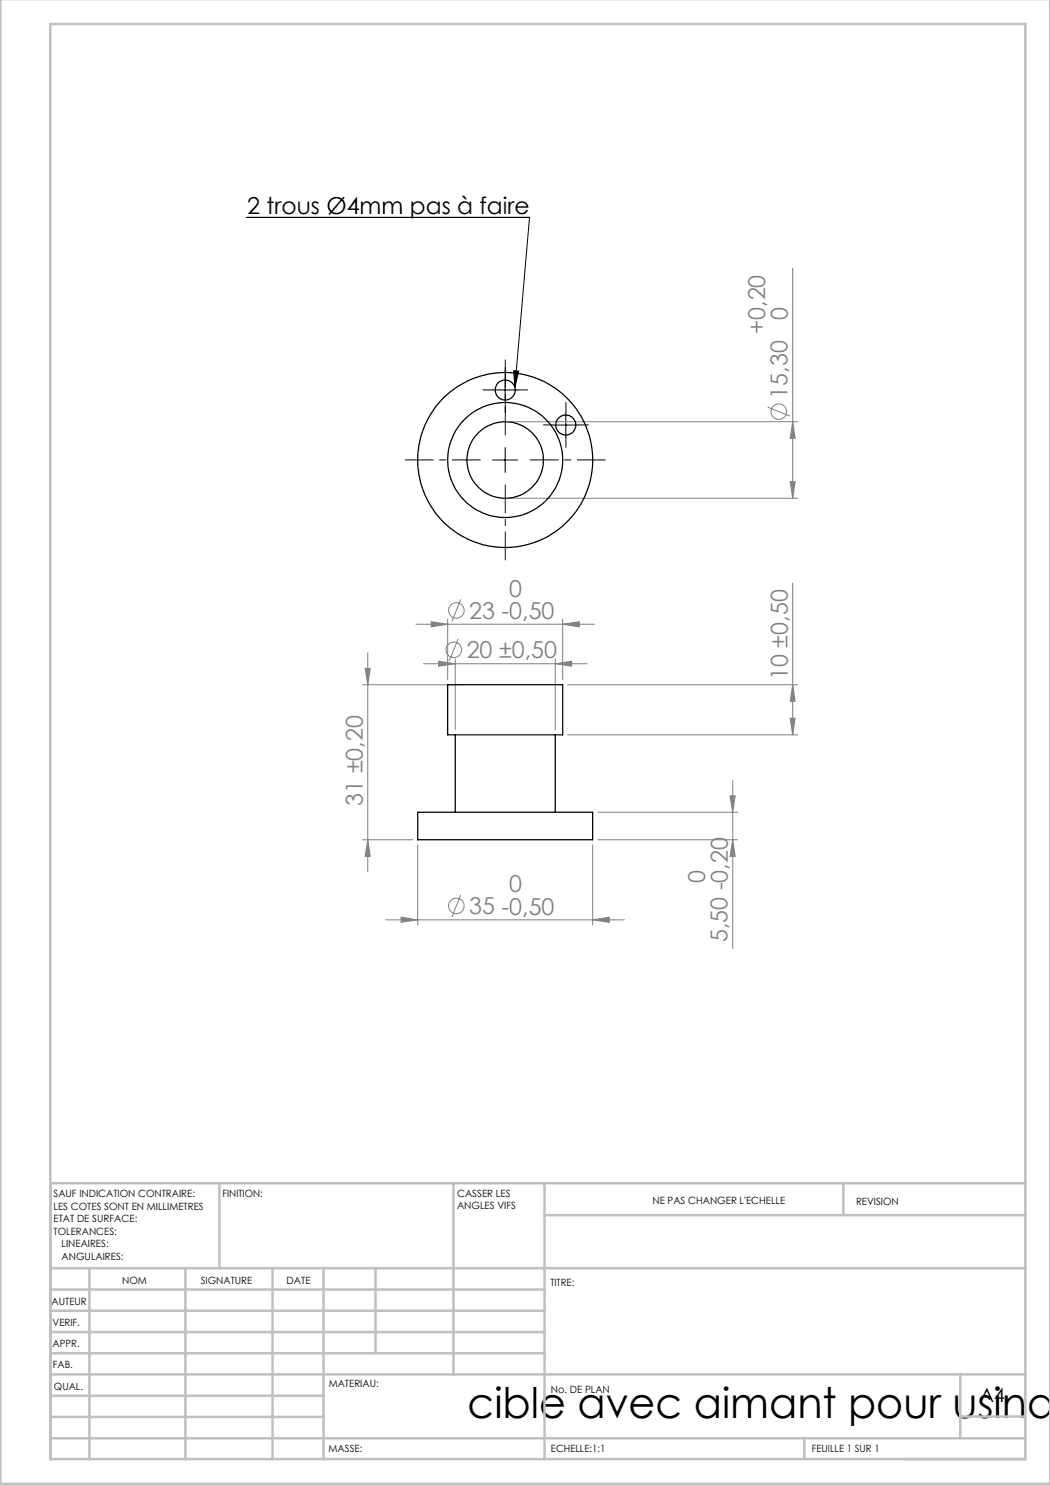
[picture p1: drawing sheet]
<svg xmlns="http://www.w3.org/2000/svg" width="210mm" height="297mm" viewBox="0 0 210 297" stroke-linecap="round" stroke-linejoin="round" font-family="sans-serif">
<g fill="none" stroke="#808080" stroke-width=".2">
<path d="M158.5 53.7v46M102 84.3h57.5M102 99.7h57.5M153.5 81.4l4.5 1.8M158 96.3h1l-.5 3.4zM158.5 84.3l.5 3.4h-1zM92.1 119.9l-1.7 4.4M158.5 116.6v30.4M72.5 136.9h19.9M73 133.7h1l-.4 3.2zM73.6 130.6v43.7M83.2 124.8h35.7"/>
<path d="M84.7 132.7h32.7M86.3 124.4l3.2 .4-3.2 .6zM87.7 132.3l3.4 .4-3.4 .5zM89.5 123.9v12.1M91.1 131.8v14.2M91.7 127.7l-1.8 4.5M111.1 132.7l3.2-.4v.9zM111.1 131.8v14.2M112.5 124.8l3.4-.4v1zM112.5 123.9v12.1M113.5 136.9h46M158.5 136.9l.5 3.4h-1z"/>
<path d="M113.5 147h46M146 159.2h1l-.5 3.3zM146.5 156.1v33.6M158 143.6h1l-.5 3.4zM72.5 168h10M73.6 168l.4 3.3h-1zM83.5 169v16M92.1 179l-1.7 4.4M118.5 169v16M119.6 168h27.9M119.6 162.5h27.9M146.5 168l.5 3.3h-1z"/>
<path d="M77.2 184h47.7M80.2 183.4l3.3 .6-3.3 .5zM118.5 184l3.3-.6v1.1z"/>
<circle cx="155.8" cy="82.3" r="1.56"/>
<circle cx="90.8" cy="130" r="1.56"/>
<circle cx="91.3" cy="122.1" r="1.55"/>
<circle cx="91.3" cy="181.2" r="1.55"/>
</g>
<path d="M49.4 43.5h56.5l-2.9 34M98.5 78h5M101 75.5v5M102.7 74.2h1.1l-.8 3.3zM98.5 92h5M101 89.5v5M110.7 85h5M113.2 82.5v5" fill="none" stroke="#000" stroke-width=".2"/>
<path d="M96.1 92h-15M101.1 87v-15M101.1 97v15M106.1 92h15" fill="none" stroke="#000" stroke-width=".2" stroke-dasharray="30.5 1.3 1.3 1.3" stroke-dashoffset="24.9"/>
<path d="M98.6 78h-2M101.1 75.5v-2M103.6 78h2M101.1 80.5v2M110.7 85h-2M113.2 82.5v-2M113.2 87.5v2M115.7 85h2" fill="none" stroke="#000" stroke-width=".2" stroke-dasharray="30.5 1.3 1.3 1.3"/>
<g fill="none" stroke="#c0c0c0" stroke-width=".5">
<path d="M.1 -.1v296.9h209.9v-296.9M10.1 4.8h195v287h-195zM43.9 236.6v17M90.7 236.6v38.3M108.9 236.6v55.3M168.7 236.6v6.3M205.1 236.6h-195v55.3M10.1 253.6h195M10.1 257.9h98.8M17.9 253.6v38.3M37.1 253.6v38.3M54.5 253.6v38.3"/>
<path d="M64.7 253.6v38.3M75.1 253.6v17M108.9 243h96.2M10.1 270.6h98.8M10.1 266.4h98.8M10.1 262.1h98.8M10.1 279.1h54.6M10.1 274.9h195M192.1 274.8v12.7M10.1 287.7h195M10.1 283.4h54.6M160.9 287.5v4.3"/>
<path d="M192.1 283.3h13"/>
</g>
<path d="M102.7 74.2h1.1l-.8 3.3z" fill="#000"/>
<g fill="#808080">
<path d="M118.5 184l3.3-.6v1.1zM80.2 183.4l3.3 .6-3.3 .5zM112.5 124.8l3.4-.4v1zM86.3 124.4l3.2 .4-3.2 .6z"/>
<path d="M87.7 132.3l3.4 .4-3.4 .5zM111.1 132.7l3.2-.4v.9z"/>
<path d="M146.5 168l.5 3.3h-1zM146 159.2h1l-.5 3.3zM158 143.6h1l-.5 3.4zM158.5 136.9l.5 3.4h-1zM73.6 168l.4 3.3h-1zM73 133.7h1l-.4 3.2z"/>
<path d="M158.5 84.3l.5 3.4h-1zM158 96.3h1l-.5 3.4z"/>
</g>
<g fill="none" stroke="#000" stroke-width=".25">
<path d="M89.5 136.9h23v10.1h-23zM91.1 147v15.5M111.1 147v15.5M83.5 162.5h35v5.5h-35z"/>
<circle cx="101" cy="78" r="2"/>
<circle cx="101" cy="92" r="17.5"/>
<circle cx="101" cy="92" r="11.5"/>
<circle cx="101" cy="92" r="7.7"/>
<circle cx="113.2" cy="85" r="1.99"/>
</g>
<text font-size="8.5" x="93.5" y="283.5">cible avec aimant pour usina</text>
<text font-size="4.7" x="49.4" y="42.8">2 trous Ø4mm pas à faire</text>
<g font-size="4.7" fill="#808080">
<text x="157.5" y="64" transform="rotate(-90 157.5 64)">0</text>
<text x="153" y="66.8" transform="rotate(-90 153 66.8)">+0,20</text>
<text x="157.5" y="79.7" transform="rotate(-90 157.5 79.7)">15,30</text>
<text x="101.9" y="119.3">0</text>
<text x="93.8" y="123.8">23 -0,50</text>
<text x="93.3" y="131.7">20 ±0,50</text>
<text x="157.5" y="136" transform="rotate(-90 157.5 136)">10 ±0,50</text>
<text x="72.6" y="161.2" transform="rotate(-90 72.6 161.2)">31 ±0,20</text>
<text x="101.9" y="178.4">0</text>
<text x="141" y="176.5" transform="rotate(-90 141 176.5)">0</text>
<text x="93.8" y="182.9">35 -0,50</text>
<text x="145.5" y="188.4" transform="rotate(-90 145.5 188.4)">5,50 -0,20</text>
</g>
<text font-size="3.9" x="196" y="280.4">A4</text>
<g font-size="2">
<text x="10.7" y="239.5">SAUF INDICATION CONTRAIRE:</text>
<text x="44.5" y="239.5">FINITION:</text>
<text x="91.4" y="239.4">CASSER LES</text>
<text x="10.7" y="242">LES COTES SONT EN MILLIMETRES</text>
<text x="10.7" y="244.5">ETAT DE SURFACE:</text>
<text x="91.4" y="241.9">ANGLES VIFS</text>
<text x="130.5" y="240.8">NE PAS CHANGER L'ECHELLE</text>
<text x="171.2" y="241">REVISION</text>
<text x="10.7" y="247">TOLERANCES:</text>
<text x="12.3" y="249.5">LINEAIRES:</text>
<text x="12.3" y="252">ANGULAIRES:</text>
<text x="24.4" y="256.9">NOM</text>
<text x="40.1" y="256.8">SIGNATURE</text>
<text x="57.3" y="256.8">DATE</text>
<text x="110.1" y="257.1">TITRE:</text>
<text x="10.3" y="260.9">AUTEUR</text>
<text x="10.5" y="269.3">APPR.</text>
<text x="10.5" y="265.2">VERIF.</text>
<text x="10.6" y="273.6">FAB.</text>
<text x="10.8" y="278">QUAL.</text>
<text x="65.8" y="277.4">MATERIAU:</text>
<text x="110.2" y="278.5">No. DE PLAN</text>
<text x="65.7" y="290.4">MASSE:</text>
<text x="110.2" y="290.5">ECHELLE:1:1</text>
<text x="162.4" y="290.4">FEUILLE 1 SUR 1</text>
</g>
</svg>
